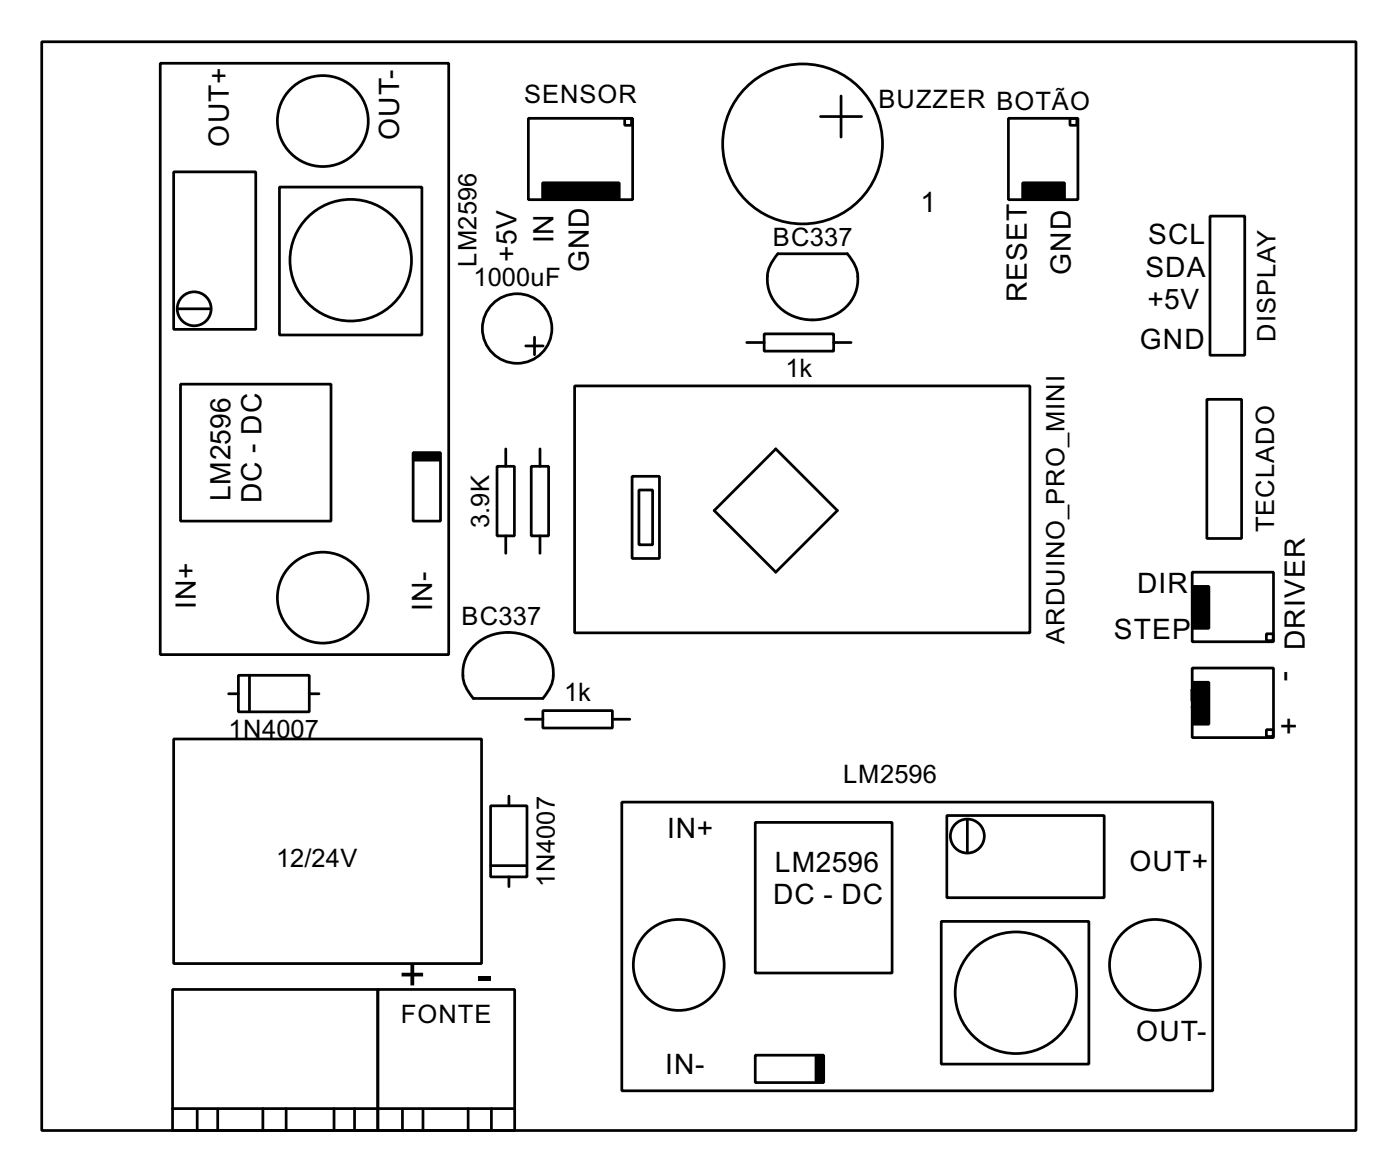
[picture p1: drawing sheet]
<svg xmlns="http://www.w3.org/2000/svg" width="102mm" height="86mm" viewBox="0 0 102 86" stroke-linecap="round" stroke-linejoin="round" font-family="sans-serif">
<g fill="none" stroke="#000" stroke-width=".2">
<path d="M3 3h96.1v79.5h-96.1zM11.7 4.6h21.1v43.2h-21.1zM12.7 12.5h6v11.5h-6zM20.4 13.7h10.4v10.8h-10.4zM38.6 8.6h7.6v6h-7.6zM45.6 8.6h.5v.5h-.5zM56.8 18.5h5.1a2.78 2.78 0 0 1-1.2 4.6 3.4 3.4 0 0 1-4.6-2.3 2.61 2.61 0 0 1 .7-2.3zM60 8.5h3M61.5 7v3M73.7 8.6h5.1v6h-5.1zM78.2 8.6h.5v.5h-.5zM88.4 15.8h2.6v10.1h-2.6z"/>
<path d="M13.1 22.5h2.2M13.2 28h11v10h-11zM30.2 33h2v5h-2zM36.3 34h1.3v5.1h-1.3zM37 32.8v1.2M37 39.1v1.3M38.4 25.3h1.3M38.8 34h1.3v5.1h-1.3zM39.1 24.6v1.3M39.5 32.8v1.2M39.5 39.1v1.3M42 28.2h33.3v18h-33.3z"/>
<path d="M46.2 34.8h2v6h-2zM46.7 35.8h1v4h-1zM54.6 25h1.2M55.8 24.4h5.1v1.2h-5.1zM56.7 32.8l4.5 4.5-4.5 4.5-4.5-4.5zM60.9 25h1.3M88.2 29.2h2.5v10.1h-2.5zM12.7 54h22.5v16.4h-22.5zM16.7 50.7h.7M17.4 49.3h5.2v2.7h-5.2zM18.2 49.3v2.7M22.6 50.7h.7"/>
<path d="M34.7 47.1a3.5 3.5 0 0 1 5.5 1 2.62 2.62 0 0 1-.5 2.9h-5.1a2.68 2.68 0 0 1 .1-3.9zM35.8 58.8h2.7v5.2h-2.7zM37.2 58.1v.7M38.4 52.5h1.3M39.7 51.9h5v1.3h-5zM44.7 52.5h1.3M45.4 58.6h43.2v21h-43.2zM69.2 59.5h11.5v6h-11.5zM70.7 59.9v2.3M87.1 51.6h.8l.1 .2v.6l-.1 .2h-.2M87.1 51.2v-.8h.1l.8 .8M87.1 41.8h6v5.1h-6z"/>
<path d="M87.1 48.8h6v5.1h-6zM92.5 46.3h.5v.5h-.5zM92.5 53.3h.5v.5h-.5zM12.6 72.2h15v10.3h-15zM27.6 72.2h10v10.3h-10zM35.9 63.2h2.6M37.2 64v.7M55.2 77h5v2h-5zM55.2 60h10v11h-10zM68.8 67.3h10.8v10.4h-10.8zM12.6 80.9h25M14.4 81v1.5"/>
<path d="M15.9 81v1.5M19.2 80.9v1.6M20.9 80.9v1.6M24.4 80.9v1.5M25.9 80.9v1.6M29.4 81v1.5M30.9 81v1.5M34.2 80.9v1.6M35.9 80.9v1.6"/>
<circle cx="23.6" cy="8.8" r="3.3"/>
<circle cx="25.6" cy="19" r="4.4"/>
<circle cx="58.6" cy="10.5" r="5.8"/>
<circle cx="14.2" cy="22.6" r="1.24"/>
<circle cx="37.8" cy="24" r="2.54"/>
<circle cx="23.6" cy="43.6" r="3.3"/>
<circle cx="49.6" cy="70.5" r="3.3"/>
<circle cx="70.7" cy="61.1" r="1.24"/>
<circle cx="74.2" cy="72.5" r="4.4"/>
<circle cx="84.4" cy="70.5" r="3.3"/>
</g>
<path d="M39.6 13.3h5.6v1.2h-5.6zM74.7 13.3h3.1v1.2h-3.1zM30.2 33.1h1.9v.5h-1.9zM87.1 42.8h1.2v3.1h-1.2zM87.1 49.8h1.2v3.1h-1.2zM59.6 77.1h.5v1.9h-.5z" fill="#000" stroke="#000" stroke-width=".2"/>
<g font-size="3.7">
<text x="29.2" y="72.3">+</text>
<text x="34.8" y="72.3">-</text>
</g>
<g font-size="2.5">
<text x="93.4" y="49" transform="rotate(90 93.4 49)">-</text>
<text x="93.4" y="52.3" transform="rotate(90 93.4 52.3)">+</text>
</g>
<g font-size="2.3">
<text x="16.7" y="10.7" transform="rotate(-90 16.7 10.7)">OUT+</text>
<text x="29.2" y="10.2" transform="rotate(-90 29.2 10.2)">OUT-</text>
<text x="40.4" y="17.8" transform="rotate(-90 40.4 17.8)">IN</text>
<text x="67.3" y="15.5">1</text>
<text x="83.9" y="17.8">SCL</text>
<text x="37.7" y="19.1" transform="rotate(-90 37.7 19.1)">+5V</text>
<text x="43" y="19.9" transform="rotate(-90 43 19.9)">GND</text>
<text x="75" y="22.1" transform="rotate(-90 75 22.1)">RESET</text>
<text x="78.2" y="20.1" transform="rotate(-90 78.2 20.1)">GND</text>
<text x="83.7" y="20.2">SDA</text>
<text x="83.9" y="22.6">+5V</text>
<text x="83.3" y="25.5">GND</text>
<text x="16.8" y="36.6" transform="rotate(-90 16.8 36.6)">LM2596</text>
<text x="19.1" y="36.7" transform="rotate(-90 19.1 36.7)">DC - DC</text>
<text x="14.3" y="44.5" transform="rotate(-90 14.3 44.5)">IN+</text>
<text x="31.6" y="44.6" transform="rotate(-90 31.6 44.6)">IN-</text>
<text x="81.4" y="46.7">STEP</text>
<text x="83.1" y="43.3">DIR</text>
<text x="95.3" y="47.5" transform="rotate(-90 95.3 47.5)">DRIVER</text>
<text x="48.7" y="61.2">IN+</text>
<text x="56.5" y="66">DC - DC</text>
<text x="56.6" y="63.7">LM2596</text>
<text x="82.5" y="63.6">OUT+</text>
<text x="83" y="76">OUT-</text>
<text x="48.6" y="78.4">IN-</text>
</g>
<g font-size="2.1">
<text x="38.3" y="7.5">SENSOR</text>
<text x="64.2" y="7.9">BUZZER BOTÃO</text>
<text x="56.5" y="17.9">BC337</text>
<text x="34.6" y="20.9">1000uF</text>
<text x="34.8" y="19.5" transform="rotate(-90 34.8 19.5)">LM2596</text>
<text x="57.4" y="27.5">1k</text>
<text x="93.2" y="25" transform="rotate(-90 93.2 25)">DISPLAY</text>
<text x="35.7" y="38.6" transform="rotate(-90 35.7 38.6)">3.9K</text>
<text x="93.1" y="38.9" transform="rotate(-90 93.1 38.9)">TECLADO</text>
<text x="33.7" y="45.6">BC337</text>
<text x="77.8" y="47" transform="rotate(-90 77.8 47)">ARDUINO_PRO_MINI</text>
<text x="16.7" y="53.9">1N4007</text>
<text x="41.2" y="51.2">1k</text>
<text x="61.6" y="57.2">LM2596</text>
<text x="20.2" y="63.3">12/24V</text>
<text x="40.5" y="64.7" transform="rotate(-90 40.5 64.7)">1N4007</text>
<text x="29.3" y="74.7">FONTE</text>
</g>
</svg>
